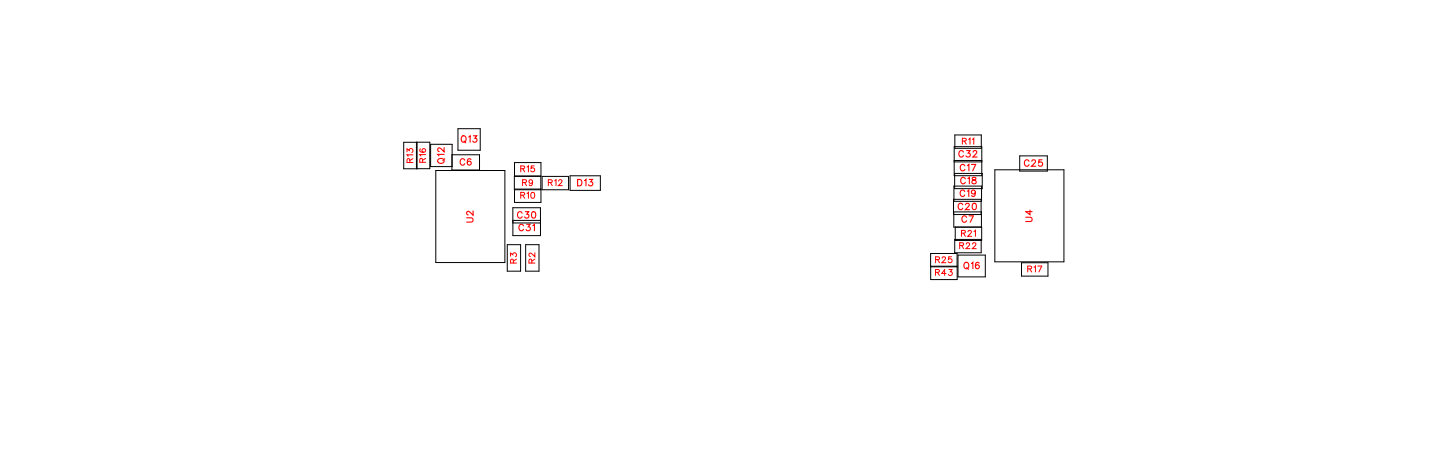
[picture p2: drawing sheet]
<svg xmlns="http://www.w3.org/2000/svg" width="159mm" height="50mm" viewBox="0 0 159 50" stroke-linecap="round" stroke-linejoin="round" font-family="sans-serif">
<g fill="none" stroke="#000" stroke-width=".11">
<path d="M46 15.7v2.9h1.5v-2.9h-2.9v2.9h1.5v-2.9M47.6 15.9h2.3v2.5h-2.3zM48.1 18.8h7.7v10.2h-7.7zM49.9 17.1h3.1v1.7h-3.1zM50.6 14.2h2.4v2.4h-2.4zM56.8 17.9h3v1.5h-3zM59.9 19.5h2.9v1.4h-2.9zM63 19.4h3.3v1.6h-3.3zM105.4 16.2h3.1v3.2h-3.1zM105.4 17.7h3.1M105.4 17.9h3.1M105.5 19.1h3v1.7h-3z"/>
<path d="M105.5 14.9h2.9v1.5h-2.9zM109.9 18.7h7.6v10.2h-7.6zM112.6 17.2h3.1v1.7h-3.1zM56 27h1.5v2.9h-1.5zM56.7 22.9h3v3.1h-3zM56.7 24.6h3M56.7 24.3h3M56.8 20.9h3v1.4h-3v-2.8h2.9v1.4h-2.9M58.1 27h1.4v2.9h-1.4zM102.8 28h2.9v2.8h-2.9zM102.8 29.4h2.9M105.3 22h3.1v1.7h-3.1z"/>
<path d="M105.4 20.5h3v1.7h-3zM105.5 26.4h2.9v1.5h-2.9zM105.5 25v1.5h2.9v-1.5l-3 .1v-1.7h3v1.7M105.8 28.1h3v2.4h-3zM112.8 29h3v1.5h-3z"/>
</g>
<g fill="none" stroke="#f00" stroke-width=".12">
<path d="M48.5 17.5a.35 .35 0 0 1 .4 0 .35 .35 0 0 1 .1 .4 .33 .33 0 0 1-.4 .1 .33 .33 0 0 1-.1-.5zM49.1 17h-.8l.2 .2M49.1 16.3v.4l-.4-.3-.2-.1-.2 .1v.2l.2 .1M49.1 17.5l-.2 .2M51 15.1l.1-.1a.33 .33 0 0 1 .4 .3 .33 .33 0 0 1-.4 .4l-.2-.3zM51.2 15.6l.3 .2M51.3 17.7a.26 .26 0 0 0-.3-.2 .26 .26 0 0 0-.2 .3v.1a.26 .26 0 0 0 .2 .3 .26 .26 0 0 0 .3-.2M51.8 15.1l.1-.1v.7M52 17.6v-.1a.35 .35 0 0 0-.4 .3 .35 .35 0 0 0 .2 .4 .22 .22 0 0 0 .3-.2 .22 .22 0 0 0-.2-.2 .22 .22 0 0 0-.3 .2M52.3 15h.4l-.2 .2a.24 .24 0 0 1 .1 .4 .24 .24 0 0 1-.4 0M63.8 19.8h.2a.38 .38 0 0 1 .3 .3 .38 .38 0 0 1-.3 .4h-.2zM64.6 19.9l.1-.1v.7"/>
<path d="M65.1 19.8h.4l-.3 .3a.24 .24 0 0 1 .2 .3 .24 .24 0 0 1-.4 0M106.4 16.8a.26 .26 0 0 0-.3-.2 .26 .26 0 0 0-.2 .3v.1a.26 .26 0 0 0 .2 .3 .26 .26 0 0 0 .3-.1M106.6 18.3a.26 .26 0 0 0-.3-.2 .26 .26 0 0 0-.2 .3v.2a.26 .26 0 0 0 .2 .2 .26 .26 0 0 0 .3-.1M106.6 19.7a.26 .26 0 0 0-.3-.1 .26 .26 0 0 0-.2 .2v.2a.26 .26 0 0 0 .2 .3 .26 .26 0 0 0 .3-.2M106.8 16.6h.3l-.2 .3a.24 .24 0 0 1 .2 .4 .24 .24 0 0 1-.4-.1M106.9 18.3l.1-.2v.7M106.9 19.7l.2-.1v.7M107.3 18.1h.5l-.4 .7M107.4 19.6v.2l.3 .1 .1 .1a.24 .24 0 0 1-.2 .3 .24 .24 0 0 1-.2-.3l.4-.3v-.1zM107.5 16.8l.1-.2h.2l.1 .1-.1 .3-.3 .3h.4M113.7 17.8a.26 .26 0 0 0-.3-.2 .26 .26 0 0 0-.2 .3v.2a.26 .26 0 0 0 .2 .2 .26 .26 0 0 0 .3-.1M114 17.8l.1-.2h.2l.1 .2-.1 .2-.4 .3h.5"/>
<path d="M115.1 17.6h-.3l-.1 .3a.25 .25 0 0 1 .4 0 .25 .25 0 0 1 0 .4 .25 .25 0 0 1-.4-.1M51.5 24h.6l.2 .2-.1 .3h-.7M52.3 23.3v.4l-.4-.3-.2-.1-.2 .1v.2l.2 .1M57.7 23.5a.26 .26 0 0 0-.3-.2 .26 .26 0 0 0-.2 .3v.2a.26 .26 0 0 0 .2 .3 .26 .26 0 0 0 .3-.2M57.8 24.9a.26 .26 0 0 0-.3-.2 .26 .26 0 0 0-.2 .3v.2a.26 .26 0 0 0 .2 .3 .26 .26 0 0 0 .3-.2M58 23.3h.4l-.2 .3a.24 .24 0 0 1 .2 .4 .24 .24 0 0 1-.4-.1M58.2 24.7h.4l-.3 .3a.24 .24 0 0 1 .2 .4 .24 .24 0 0 1-.4-.1M58.8 23.4l.1-.1a.37 .37 0 0 1 .3 .4 .37 .37 0 0 1-.3 .4 .45 .45 0 0 1-.1-.7zM58.9 24.9l.1-.2v.8M106.4 22.6a.26 .26 0 0 0-.3-.2 .26 .26 0 0 0-.3 .3v.2a.26 .26 0 0 0 .3 .2 .26 .26 0 0 0 .3-.1M106.5 29h.1a.33 .33 0 0 1 .4 .3 .33 .33 0 0 1-.4 .3l-.1-.2zM106.6 21.1a.26 .26 0 0 0-.3-.1 .26 .26 0 0 0-.2 .2v.2a.26 .26 0 0 0 .2 .3 .26 .26 0 0 0 .3-.2"/>
<path d="M106.7 22.6l.1-.2h.1l.2 .2-.1 .2-.4 .3h.5M106.8 24a.26 .26 0 0 0-.3-.2 .26 .26 0 0 0-.2 .3v.1a.26 .26 0 0 0 .2 .3 .26 .26 0 0 0 .3-.2M106.8 29.5l.2 .2M106.8 21.1l.2-.1v.7M107 23.8h.5l-.3 .7M107.3 29.1l.2-.2v.7M107.5 22.5l.1-.1a.37 .37 0 0 1 .3 .4 .37 .37 0 0 1-.3 .3 .45 .45 0 0 1-.1-.6zM107.7 21.2a.22 .22 0 0 1-.3 .2 .22 .22 0 0 1-.1-.4 .22 .22 0 0 1 .4 .1v.1a.34 .34 0 0 1-.2 .5l-.2-.1M108.2 29h-.1a.35 .35 0 0 0-.4 .2 .35 .35 0 0 0 .3 .4 .22 .22 0 0 0 .2-.2 .22 .22 0 0 0-.2-.2 .22 .22 0 0 0-.3 .2M113.3 24h.5l.2 .2-.1 .2h-.6M113.8 23.2v.5l-.5-.4h.7"/>
</g>
<g fill="none" stroke="#f00" stroke-width=".11">
<path d="M45 16.8v-.4l.2 .2a.22 .22 0 0 1 .4-.2 .22 .22 0 0 1-.1 .4M45.3 17.9l-.1-.3-.2-.1v.4h.6M45.6 17.1h-.6l.1 .1M45.6 17.5l-.3 .2M46.5 16.4l-.1 .1a.32 .32 0 0 0 .2 .3 .32 .32 0 0 0 .4-.2 .2 .2 0 0 0-.2-.2 .2 .2 0 0 0-.2 .2 .2 .2 0 0 0 .2 .2M46.7 17.9l-.1-.4h-.2v.4h.6M47 17.1h-.6l.1 .1M47 17.5l-.3 .2M57.5 18.6h.4v-.2l-.4-.1v.7M57.7 18.6l.3 .4M58.2 18.4l.2-.1v.7M59 18.3h-.3v.3a.23 .23 0 0 1 .3 0 .23 .23 0 0 1 0 .3 .23 .23 0 0 1-.4-.1"/>
<path d="M61.3 19.9l.1-.1v.7M61.7 20l.1-.2 .3 .1-.4 .6h.4M106.3 15.6l.4-.1v-.2l-.4-.1v.7M106.5 15.6l.2 .3M107 15.4l.2-.2v.7M107.4 15.4l.2-.2v.7M56.4 28.3v-.4l.2 .2a.22 .22 0 0 1 .4-.2 .22 .22 0 0 1-.1 .4M56.7 29v-.4h-.2l-.1 .4h.7M57.1 28.6l-.4 .2M57.5 21.5h.4v-.2l-.4-.1v.7M57.7 20.1h.4v-.2l-.4-.1v.7M57.7 21.5l.3 .4"/>
<path d="M57.9 20.1l.3 .4M58.2 21.3l.2-.1v.7M58.7 21.2a.32 .32 0 0 1 .4 .3 .32 .32 0 0 1-.2 .4l-.2-.2-.1-.2zM58.7 29v-.4h-.2l-.1 .4h.7M58.8 20a.2 .2 0 0 1-.3 .2 .2 .2 0 0 1 0-.3 .2 .2 0 0 1 .3 0v.1a.31 .31 0 0 1-.2 .5l-.1-.1M59.1 27.9v.4l-.5-.4-.2 .3 .2 .1M59.1 28.6l-.4 .2M60.6 20.1h.3l.1-.2-.4-.1v.7M60.8 20.1l.2 .4M103.3 30h.4v-.2l-.4-.1v.7M103.3 28.6h.4l.1-.2-.5-.1v.7M103.6 30l.2 .4"/>
<path d="M103.6 28.6l.2 .4M104.1 28.5l.1-.2 .2 .1-.4 .6h.5M104.5 30.2h-.5l.3-.5v.7M104.8 29.7h.4l-.2 .3a.22 .22 0 0 1 .1 .3 .22 .22 0 0 1-.3 0M105.1 28.3h-.3v.3a.23 .23 0 0 1 .3 0 .23 .23 0 0 1 0 .3 .23 .23 0 0 1-.4 0M106 27.1h.4v-.3h-.4v.6M106.2 25.7h.4v-.2l-.4-.1v.7M106.2 27.1l.2 .3M106.4 25.7l.2 .4M106.7 26.9l.2-.1 .2 .1-.4 .5h.4M106.9 25.6l.2-.2 .2 .1-.4 .6h.4M107.4 26.9l.2-.1 .2 .1-.4 .5h.4"/>
<path d="M107.6 25.5l.2-.1v.7M113.5 29.7l.4-.1v-.2l-.4-.1v.7M113.7 29.7l.3 .3M114.2 29.5l.2-.2v.7M114.6 29.3h.5l-.3 .7"/>
</g>
<g font-size="1.2" fill="#fff">
<text x="50.9" y="16">Q13</text>
<text x="105.9" y="17.6">C32</text>
<text x="49.4" y="18.1" transform="rotate(-90 49.4 18.1)">Q12</text>
<text x="50.8" y="18.5">C6</text>
<text x="63.7" y="20.8">D13</text>
<text x="105.8" y="23.4">C20</text>
<text x="106" y="22">C19</text>
<text x="106" y="19.1">C17</text>
<text x="106.1" y="20.6">C18</text>
<text x="113.1" y="18.6">C25</text>
<text x="52.6" y="24.6" transform="rotate(-90 52.6 24.6)">U2</text>
<text x="57.1" y="24.4">C30</text>
<text x="57.3" y="25.7">C31</text>
<text x="106.2" y="24.8">C7</text>
<text x="106.4" y="29.9">Q16</text>
<text x="114.3" y="24.5" transform="rotate(-90 114.3 24.5)">U4</text>
</g>
<g font-size="1.1" fill="#fff">
<text x="45.9" y="18" transform="rotate(-90 45.9 18)">R13</text>
<text x="47.3" y="18" transform="rotate(-90 47.3 18)">R16</text>
<text x="106.3" y="16.2">R11</text>
<text x="57.5" y="22.1">R10</text>
<text x="57.5" y="19.2">R15</text>
<text x="57.7" y="20.7">R9</text>
<text x="60.5" y="20.7">R12</text>
<text x="57.3" y="29.1" transform="rotate(-90 57.3 29.1)">R3</text>
<text x="59.4" y="29.1" transform="rotate(-90 59.4 29.1)">R2</text>
<text x="103.3" y="29.2">R25</text>
<text x="106" y="27.7">R22</text>
<text x="106.2" y="26.3">R21</text>
<text x="103.3" y="30.7">R43</text>
<text x="113.5" y="30.3">R17</text>
</g>
</svg>
